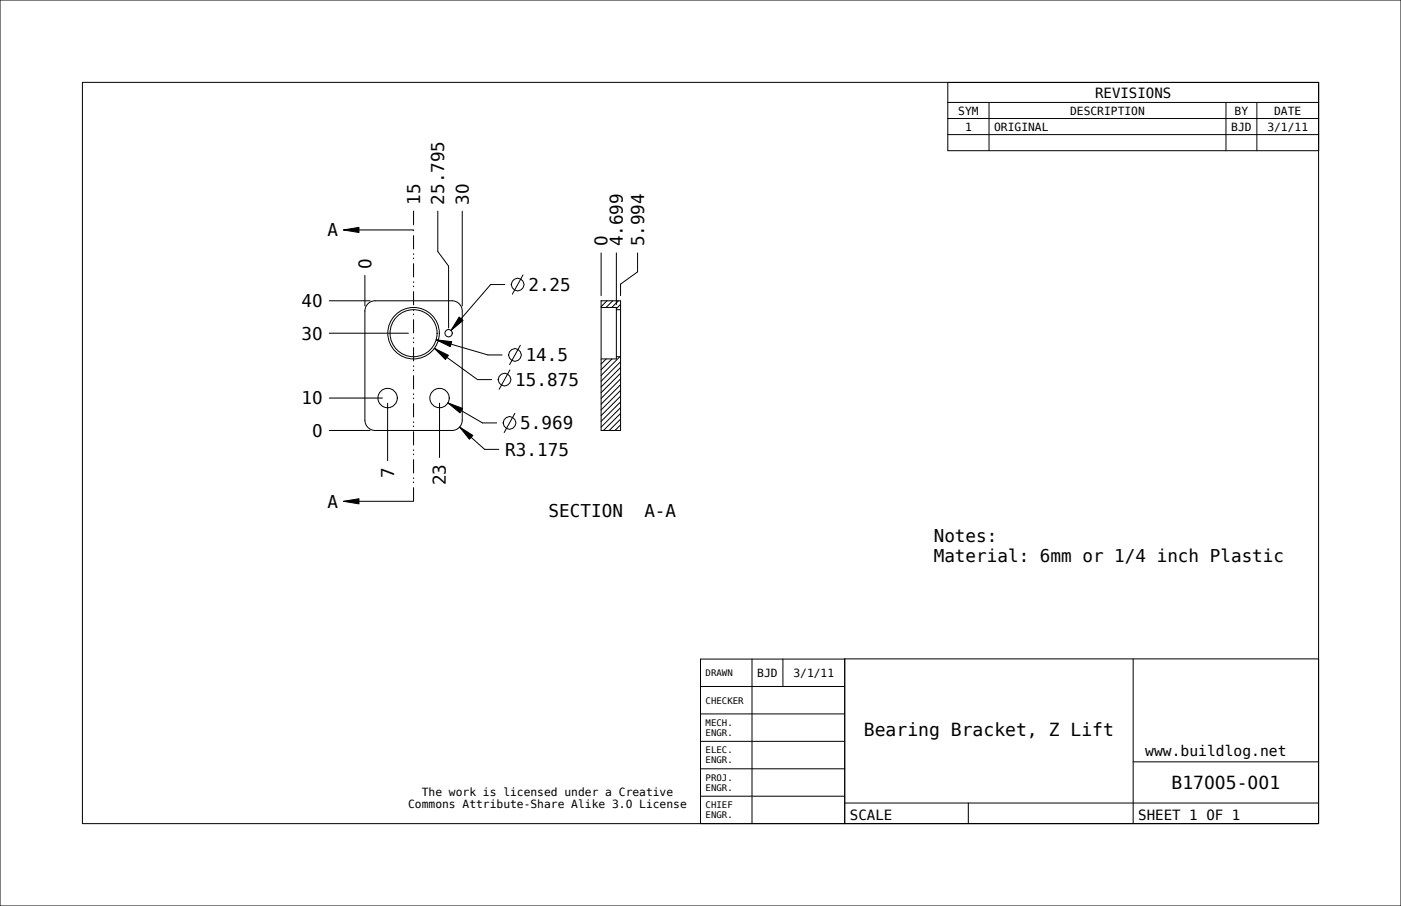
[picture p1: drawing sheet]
<svg xmlns="http://www.w3.org/2000/svg" width="432mm" height="279mm" viewBox="0 0 432 279" stroke-linecap="round" stroke-linejoin="round" font-family="sans-serif">
<path d="M105.9 70.9l4.7-.8v1.6zM133.9 107.4l4.3 2.2-.9 1.3zM134.4 104.8l4.8 .6-.4 1.5zM141.5 97.8l1.2 1-3.7 3.1zM138 124.3l4.6 1.6-.8 1.4zM141.7 131.7l4 2.6-1 1.2zM105.9 154.6l4.7-.8v1.6z" fill="#000"/>
<g fill="none" stroke="#000" stroke-width=".31">
<path d="M0 0h431.8v279.4h-431.8zM292.1 31.6h114.3M292.1 36.6h114.3M304.8 31.6v14.9M377.9 31.6v14.9M387.4 31.6v14.9M406.4 25.4v228.6h-381v-228.6h381v21.1h-114.3v-21.1M292.1 41.5h114.3M105.9 70.9l4.7-.8v1.6zM105.9 70.9h21.6M127.5 65.1v4.2M134.9 65.1v12.5l3.4 4.5v19.1"/>
<path d="M142.5 65.1v29.2M185.3 78v13.2M190 78v15.9M196.5 78v5.8l-5.2 3.8v3.6M101.5 92.8h12.6M112.5 84.9v9.4M113.4 93.7a3.2 3.2 0 0 1 2.2-.9h23.7a3.2 3.2 0 0 1 3.2 3.1v33.7a3.2 3.2 0 0 1-3.2 3.2h-23.7a3.2 3.2 0 0 1-3.1-3.2v-33.7a3.2 3.2 0 0 1 .9-2.2zM141.5 97.8l1.2 1-3.7 3.1zM155.6 87.8h-4.4l-12.2 14.1M161.2 84.8l-3.3 5.9M185.3 92.8h6v40h-6zM185.3 94.8h4.7v15.9h-4.7"/>
<path d="M185.3 92.8h.1M187.1 92.8l-1.8 1.8M188.9 92.8l-2.1 2M190 95.5h1.3M190.6 92.8l-2 2M191.3 93.9l-1.3 1.3M101.5 102.8h24.4M133.9 107.4l4.3 2.2-.9 1.3zM133.9 107.4l13.3 9.7h4.3M134.4 104.8l4.8 .6-.4 1.5zM134.4 104.8l16 4.7h4.3M157.2 114.1l-3.4 5.9"/>
<path d="M160.4 106.5l-3.3 5.9M186.8 110.7l-1.5 1.6M188.6 110.7l-3.3 3.3M190 110h1.3M191.1 110l-5.8 5.8M191.3 111.6l-6 6M191.3 113.3l-6 6M191.3 115.1l-6 6M191.3 116.9l-6 6M191.3 118.6l-6 6M101.5 122.8h16.4M101.5 132.8h12.6"/>
<path d="M119.5 124.3v17.8M135.5 124.3v16.8M138 124.3l4.6 1.6-.8 1.4zM138 124.3l10.7 6.1h4.4M141.7 131.7l4 2.6-1 1.2zM141.7 131.7l7.7 6.9h4.3M158.7 127.4l-3.3 6M191.3 120.4l-6 6M191.3 122.2l-6 6M191.3 124l-6 6M191.3 125.7l-6 6M191.3 129.3l-3.5 3.5"/>
<path d="M191.3 127.5l-5.3 5.3M191.3 131l-1.8 1.8M105.9 154.6l4.7-.8v1.6zM105.9 154.6h21.6M215.9 211.7h44.5M231.8 203.2v50.8M241.3 203.2v8.5M260.4 203.2h-44.5v50.8M349.2 203.2v50.8M406.4 203.2h-146.1l.1 50.8M215.9 237.1h44.5M215.9 228.6h44.5"/>
<path d="M215.9 220.2h44.5M349.2 234.9h57.2M215.9 245.5h44.5M260.3 247.6h146.1M298.4 247.6v6.4"/>
<circle cx="159.5" cy="87.8" r="1.95"/>
<circle cx="127.5" cy="102.8" r="7.3"/>
<circle cx="127.5" cy="102.8" r="7.9"/>
<circle cx="155.5" cy="117.1" r="1.95"/>
<circle cx="158.7" cy="109.5" r="1.95"/>
<circle cx="157" cy="130.4" r="1.95"/>
</g>
<path d="M127.5 154.6v-83.7" fill="none" stroke="#000" stroke-width=".31" stroke-dasharray="4.3 1.3 .4 .9 .4 1.3" stroke-linecap="butt"/>
<!-- layer: 02___PRT_ALL_AXES -->
<g fill="none" stroke="#000" stroke-width=".31">
<circle cx="138.3" cy="102.8" r="1.13"/>
<circle cx="119.5" cy="122.8" r="2.98"/>
<circle cx="135.5" cy="122.8" r="2.98"/>
</g>
<g font-size="5.6">
<text x="266.3" y="226.9">Bearing Bracket, Z Lift</text>
<text x="361.1" y="243.3">B17005-001</text>
</g>
<g font-size="5.4">
<text x="129.5" y="63.1" transform="rotate(-90 129.5 63.1)">15</text>
<text x="136.9" y="63.1" transform="rotate(-90 136.9 63.1)">25.795</text>
<text x="144.5" y="63.1" transform="rotate(-90 144.5 63.1)">30</text>
<text x="100.9" y="72.9">A</text>
<text x="187.3" y="76" transform="rotate(-90 187.3 76)">0</text>
<text x="192" y="76" transform="rotate(-90 192 76)">4.699</text>
<text x="198.5" y="76" transform="rotate(-90 198.5 76)">5.994</text>
<text x="114.5" y="82.9" transform="rotate(-90 114.5 82.9)">0</text>
<text x="162.9" y="89.7">2.25</text>
<text x="92.9" y="94.7">40</text>
<text x="92.9" y="104.7">30</text>
<text x="162" y="111.4">14.5</text>
<text x="158.8" y="119.1">15.875</text>
<text x="92.9" y="124.7">10</text>
<text x="96.2" y="134.7">0</text>
<text x="160.4" y="132.4">5.969</text>
<text x="155.7" y="140.6">R3.175</text>
<text x="121.5" y="147.4" transform="rotate(-90 121.5 147.4)">7</text>
<text x="137.5" y="149.6" transform="rotate(-90 137.5 149.6)">23</text>
<text x="100.9" y="156.6">A</text>
<text x="169.1" y="159.4">SECTION</text>
<text x="198.6" y="159.4">A-A</text>
<text x="287.8" y="167.3">Notes:</text>
<text x="287.8" y="173.2">Material: 6mm or 1/4 inch Plastic</text>
</g>
<text font-size="4.5" x="353" y="233">www.buildlog.net</text>
<g font-size="4.3">
<text x="337.5" y="30.1">REVISIONS</text>
<text x="261.9" y="252.8">SCALE</text>
<text x="350.8" y="252.8">SHEET 1 OF 1</text>
</g>
<g font-size="3.5">
<text x="295.3" y="35.3">SYM</text>
<text x="329.8" y="35.3">DESCRIPTION</text>
<text x="380.5" y="35.3">BY</text>
<text x="392.7" y="35.3">DATE</text>
<text x="297.4" y="40.3">1</text>
<text x="306.4" y="40.3">ORIGINAL</text>
<text x="379.5" y="40.3">BJD</text>
<text x="390.6" y="40.3">3/1/11</text>
<text x="233.4" y="208.7">BJD</text>
<text x="244.5" y="208.7">3/1/11</text>
<text x="130" y="245.3">The work is licensed under a Creative</text>
<text x="125.8" y="249.1">Commons Attribute-Share Alike 3.0 License</text>
</g>
<g font-size="2.8">
<text x="217.5" y="208.5">DRAWN</text>
<text x="217.5" y="217">CHECKER</text>
<text x="217.5" y="223.9">MECH.</text>
<text x="217.5" y="226.9">ENGR.</text>
<text x="217.5" y="232.3">ELEC.</text>
<text x="217.5" y="235.4">ENGR.</text>
<text x="217.5" y="240.8">PROJ.</text>
<text x="217.5" y="243.9">ENGR.</text>
<text x="217.5" y="249.3">CHIEF</text>
<text x="217.5" y="252.3">ENGR.</text>
</g>
</svg>
